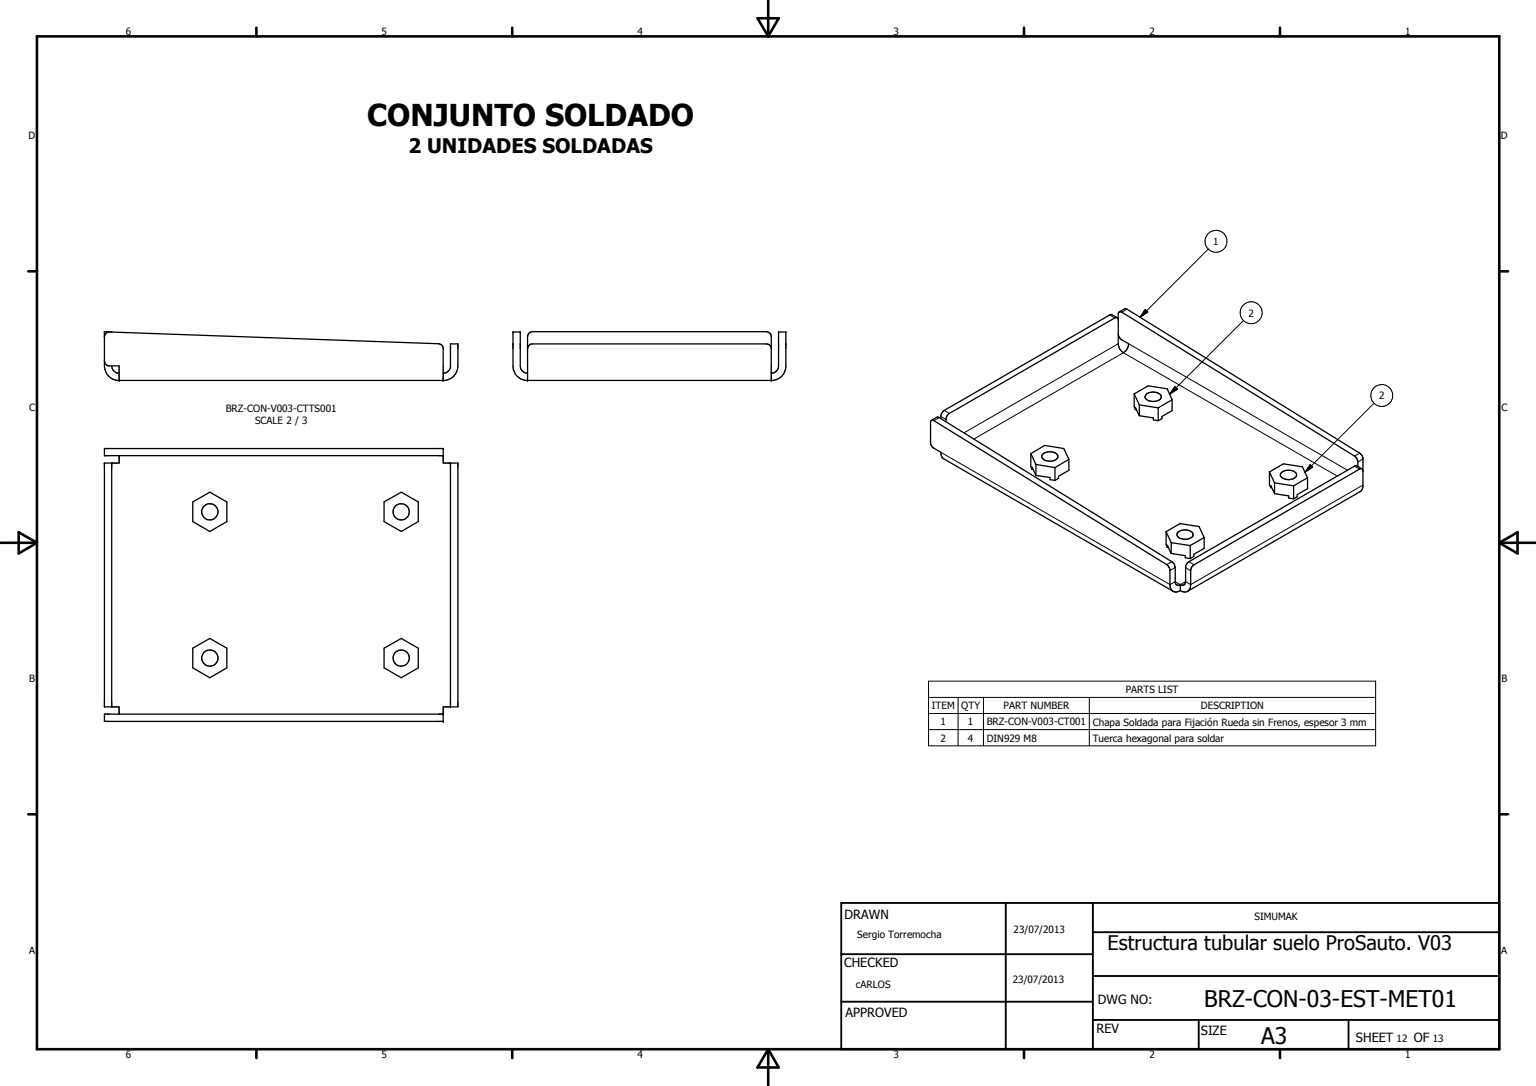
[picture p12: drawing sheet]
<svg xmlns="http://www.w3.org/2000/svg" width="420mm" height="297mm" viewBox="0 0 420 297" stroke-linecap="round" stroke-linejoin="round" font-family="sans-serif">
<g fill="none" stroke="#000" stroke-width=".35">
<path d="M28.6 98.7a1.34 1.34 0 0 0 1.1 1.4h2.9v4M28.6 92.1l.2-.7 .4-.4 .8-.2 90 3.2 .7 .3 .5 .8v9M30.6 90.8l-2-.1v9.4a4 4 0 0 0 3.5 4h89.6a4 4 0 0 0 3.6-4v-6h-2.1v6.3l-.4 .9a1.77 1.77 0 0 1-1.6 .8M211 95.2l-.1-.3a1.3 1.3 0 0 0-1.3-.8h-63.9a1.37 1.37 0 0 0-1.4 1.3M305.6 86.9l-1.5-.9-.5 .1-45.3 26.2a2.26 2.26 0 0 0-1 2.2M305.6 86.9l-.6 .1-45.3 26.1-.8 .9-.1 1.4M305.6 86.9l.3 .4M306.2 85.3l1.4-.8h.5l63.8 39.5 .9 1.1v7.9l-.2 .9-.4 .5-47.3 27.3M306.2 85.3l.7 .1 63.6 39.4 .9 1.1v1.7M306.2 85.3l-.3 .4v8.3a3.1 3.1 0 0 0 1.4 2.5 3 3 0 0 0 1.4-2.5l-2-1.2-.8-1.3M30.6 100.1a2 2 0 0 0 2 2M144.3 104.1v-12l.4-1 1-.4 64.2 .1 .7 .3 .4 .7v12.3"/>
<path d="M144.3 102.1a2 2 0 0 1-2-2v-9.3h-2v9.3a3.9 3.9 0 0 0 3.5 4h67.7a4 4 0 0 0 3.5-3.5v-9.8h-2v9.3a2 2 0 0 1-2 2M254.8 115l-.3 .4 .1 6.1 .5 .8 2.2 1.4 .2 1 .5 .7 62.9 36.3M254.8 115l1.6-.9 .5 .1 63.6 39.4 .7 .7 .3 .9v4.1a.86 .86 0 0 0 1.4 .6M254.8 115l.7 .1 63.6 39.3 .5 .5 .4 .9v4.1a1.74 1.74 0 0 0 .9 1.8 1.74 1.74 0 0 0 2-.2M310.2 107.7v3.6l.4 .8M310.2 107.7l3.9-2.2 5.2 .8 1.3 3M310.2 107.7l1.4 3M310.6 112.1v-.6l1 2.2M310.7 111.8l-.1 .3M311.6 113.7l3.9 .6v.6l1.3 .2M311.6 110.7v3M311.6 110.7l5.2 .8"/>
<path d="M313.5 107.9a2.93 2.93 0 0 1 4.1 .3 1.45 1.45 0 0 1-1.9 1.6 1.91 1.91 0 0 1-2.4-1.4zM316.8 111.5v3.6M320.6 109.3v3l-2.8 1.6v.6l-1 .6M320.6 109.3l-3.8 2.2M30.6 126.7v66.6M32.6 124.6v2.1h-4v66.6h4v2M52.7 137.3l4.7-2.7 4.6 2.7v5.4l-4.6 2.7-4.7-2.7zM105.1 137.3l4.7-2.7 4.6 2.7v5.4l-4.6 2.7-4.7-2.7zM121.2 124.6h-92.6v-1.9h92.6v4h4.1v66.6h-4.1v4h-92.6v-2h92.6M123.2 126.7v66.6M282 124.1v3.5l.3 .8M282 124.1l3.8-2.3 5.2 .9 1.4 2.9"/>
<path d="M282 124.1l1.4 2.9M282.3 128.4v-.6l1.1 2.2M282.5 128.1l-.2 .3M283.4 130l3.8 .6v.6l1.4 .2M283.4 127v3M283.4 127l5.2 .9M285.2 124.3a2.93 2.93 0 0 1 4.1 .3 1.57 1.57 0 0 1-1.9 1.5 1.98 1.98 0 0 1-2.5-1.4zM288.6 127.9v3.5M292.4 125.6v3.1l-2.9 1.6v.5l-.9 .6M292.4 125.6l-3.8 2.3M347.2 129.1v3.5l.4 .8M347.2 129.1l3.9-2.2 5.2 .8 1.4 3"/>
<path d="M347.2 129.1l1.4 3M347.6 133.4v-.6l1 2.2M347.8 133.1l-.2 .3M348.6 135l3.9 .6v.6l1.4 .2M348.6 132.1v2.9M348.6 132.1l5.3 .8M350.5 129.3a2.94 2.94 0 0 1 4.1 .3l.1 .2a1.92 1.92 0 0 1-2.3 1.4 1.76 1.76 0 0 1-2.1-1.5zM353.9 132.9v3.5M357.7 130.7v2.9l-2.9 1.7v.6l-.9 .5M357.7 130.7l-3.8 2.2M372.6 128.3l-1.4-.9-.7 .1-45.5 26.3-.7 1.3v4a.89 .89 0 0 1-.4 .9 .89 .89 0 0 1-1-.1M372.8 128.7l-.4-.5-.5 .1-45.3 26.2-.6 .7-.3 .7v4a1.73 1.73 0 0 1-.8 1.8 1.73 1.73 0 0 1-2-.2"/>
<path d="M319 145.4l3.8-2.2 5.2 .8 1.4 3M319 145.4v3.6l.3 .7M319 145.4l1.4 3M319.3 149.7v-.6l1.1 2.3M319.4 149.5l-.1 .2M320.4 151.4l3.8 .6v.6l1.4 .2M320.4 148.4v3M320.4 148.4l5.2 .8M322.4 145.5a2.91 2.91 0 0 1 3.9 .5 1.57 1.57 0 0 1-1.9 1.5l-1.4-.2a1.04 1.04 0 0 1-1-.7 1.04 1.04 0 0 1 .4-1.1zM322.9 159.9v1.6M325.6 149.2v3.6M329.4 147v3l-2.9 1.6v.6l-.9 .6"/>
<path d="M329.4 147l-3.8 2.2M52.7 177.3l4.7-2.7 4.6 2.7v5.4l-4.6 2.7-4.7-2.7zM105.1 177.3l4.7-2.7 4.6 2.7v5.4l-4.6 2.7-4.7-2.7z"/>
<circle cx="109.7" cy="140" r="2.21"/>
<circle cx="57.4" cy="140" r="2.22"/>
<circle cx="57.4" cy="180" r="2.24"/>
<circle cx="109.7" cy="180" r="2.22"/>
</g>
<g fill="none" stroke="#000" stroke-width=".27">
<path d="M330.5 68.1l-18.6 18.7M303.6 86.1l1.4 .9M305.9 94l-42.2 24.4M308.3 84.6l-1.4 .8M308.7 94l59.9 34.6M313.3 84.6l.7 .7-2.1 1.5zM340.1 87.7l-20.2 20.1M256.9 114.2l-1.4 .9M257.3 113.9l1.5 .8M258.3 112.3l1.4 .8M321.4 105.7l.7 .7-2.2 1.4zM375.9 110.3l-19 18.9"/>
<path d="M257.3 123.7l62.7 36.2 1.5-.8 1.4 .8 1.4-.8 1.4 .8 47.1-27.2M266.4 120.1l40.9-23.6 58.5 33.7M358.4 127.1l.7 .7-2.2 1.4zM370.5 127.5l1.4 .8M371.9 124l-1.4 .8M372.8 125.6l-1.4 .8M320.5 153.6l-1.4 .8M321.5 155.2l-1.5 .8M324.3 155.3l1.4 .8M325.2 153.6l1.4 .9M254 186.3h122.3v17.7h-122.3zM254 190.8h122.3"/>
<path d="M254 195.2h122.3M254 199.6h122.3M262.1 190.8v13.2M269 190.8v13.2M298 190.8v13.2"/>
<circle cx="332.6" cy="66" r="3"/>
<circle cx="342.2" cy="85.5" r="3"/>
<circle cx="378" cy="108.2" r="3"/>
</g>
<g fill="#000">
<circle cx="140.3" cy="90.8" r=".18"/>
<circle cx="142.3" cy="90.8" r=".18"/>
<circle cx="213" cy="90.8" r=".18"/>
<circle cx="215" cy="90.8" r=".18"/>
<circle cx="32.6" cy="104.1" r=".18"/>
<circle cx="121.2" cy="104.1" r=".18"/>
<circle cx="144.3" cy="104.1" r=".18"/>
<circle cx="211" cy="104.1" r=".18"/>
<circle cx="28.6" cy="126.7" r=".18"/>
<circle cx="30.6" cy="126.7" r=".18"/>
<circle cx="121.2" cy="122.7" r=".18"/>
<circle cx="121.2" cy="124.6" r=".18"/>
<circle cx="123.2" cy="126.7" r=".18"/>
<circle cx="125.3" cy="126.7" r=".18"/>
<circle cx="121.2" cy="195.3" r=".18"/>
<circle cx="121.2" cy="197.3" r=".18"/>
<circle cx="123.2" cy="193.3" r=".18"/>
</g>
<g fill="none" stroke="#000" stroke-width=".71">
<path d="M10.1 9.9h400v277.1h-400zM70.1 7.6v2.3M140.1 7.6v2.3M207.2 5h5.8l-2.9 4.9zM210.1 0v9.9M280.1 7.6v2.3M350.1 7.6v2.3M7.7 74.2h2.4M410.1 74.2h2.4M.1 148.5h10M5.1 145.6l5 2.9-5 2.9zM410.1 148.5h10"/>
<path d="M410.1 148.5l5-2.9v5.8zM7.7 222.7h2.4M410.1 222.7h2.4M70.1 287v2.4M140.1 287v2.4M210.1 287v10M210.1 287l2.9 5h-5.8zM280.1 287v2.4M350.1 287v2.4"/>
</g>
<path d="M230.1 247h180v40h-180zM275.1 247v40M298.9 255h111.2M298.9 247v40M230.1 274h68.8M230.1 261h68.8M298.9 279h111.2M298.9 267h111.2M327.9 279v8M368.9 279v8" fill="none" stroke="#000" stroke-width=".51"/>
<path d="M313.3 84.6l.7 .7-2.1 1.5zM321.4 105.7l.7 .7-2.2 1.4zM358.4 127.1l.7 .7-2.2 1.4z" fill="#000"/>
<text font-size="8.2" x="100.4" y="34.5">CONJUNTO SOLDADO</text>
<g font-size="6.3">
<text x="329.4" y="275.4">BRZ-CON-03-EST-MET01</text>
<text x="345" y="285.6">A3</text>
</g>
<g font-size="5.5">
<text x="111.7" y="41.9">2 UNIDADES SOLDADAS</text>
<text x="303" y="259.8">Estructura tubular suelo ProSauto. V03</text>
</g>
<g font-size="3.5">
<text x="231" y="251.5">DRAWN</text>
<text x="230.9" y="264.6">CHECKED</text>
<text x="300.3" y="274.5">DWG NO:</text>
<text x="231.3" y="278.3">APPROVED</text>
<text x="299.9" y="282.6">REV</text>
<text x="328.5" y="283.1">SIZE</text>
<text x="370.9" y="285.1">SHEET</text>
<text x="386.7" y="285.1">OF</text>
</g>
<g font-size="2.7">
<text x="34.4" y="9.6">6</text>
<text x="104.4" y="9.6">5</text>
<text x="174.4" y="9.6">4</text>
<text x="244.4" y="9.6">3</text>
<text x="314.4" y="9.6">2</text>
<text x="384.4" y="9.6">1</text>
<text x="7.8" y="38.1">D</text>
<text x="410.6" y="38.1">D</text>
<text x="331.9" y="67">1</text>
<text x="341.5" y="86.6">2</text>
<text x="7.9" y="112.4">C</text>
<text x="61.8" y="112.6">BRZ-CON-V003-CTTS001</text>
<text x="377.2" y="109.2">2</text>
<text x="410.7" y="112.4">C</text>
<text x="69.8" y="116">SCALE 2 / 3</text>
<text x="7.9" y="186.6">B</text>
<text x="307.9" y="189.6">PARTS LIST</text>
<text x="410.7" y="186.6">B</text>
<text x="254.9" y="194">ITEM</text>
<text x="263" y="194">QTY</text>
<text x="274.5" y="194">PART NUMBER</text>
<text x="328.5" y="194">DESCRIPTION</text>
<text x="257.3" y="202.8">2</text>
<text x="257.3" y="198.4">1</text>
<text x="264.8" y="202.8">4</text>
<text x="264.8" y="198.4">1</text>
<text x="269.9" y="202.8">DIN929 M8</text>
<text x="269.9" y="198.4">BRZ-CON-V003-CT001</text>
<text x="298.9" y="198.5">Chapa Soldada para Fijación Rueda sin Frenos, espesor 3 mm</text>
<text x="298.9" y="202.9">Tuerca hexagonal para soldar</text>
<text x="343.1" y="251.8">SIMUMAK</text>
<text x="234.5" y="256.6">Sergio Torremocha</text>
<text x="277.2" y="255.3">23/07/2013</text>
<text x="7.9" y="260.9">A</text>
<text x="410.7" y="260.9">A</text>
<text x="277" y="268.7">23/07/2013</text>
<text x="234.1" y="270.3">cARLOS</text>
<text x="382" y="285.1">12</text>
<text x="391.9" y="285.1">13</text>
<text x="34.4" y="289.4">6</text>
<text x="104.4" y="289.4">5</text>
<text x="174.4" y="289.4">4</text>
<text x="244.4" y="289.4">3</text>
<text x="314.4" y="289.4">2</text>
<text x="384.4" y="289.4">1</text>
</g>
</svg>
